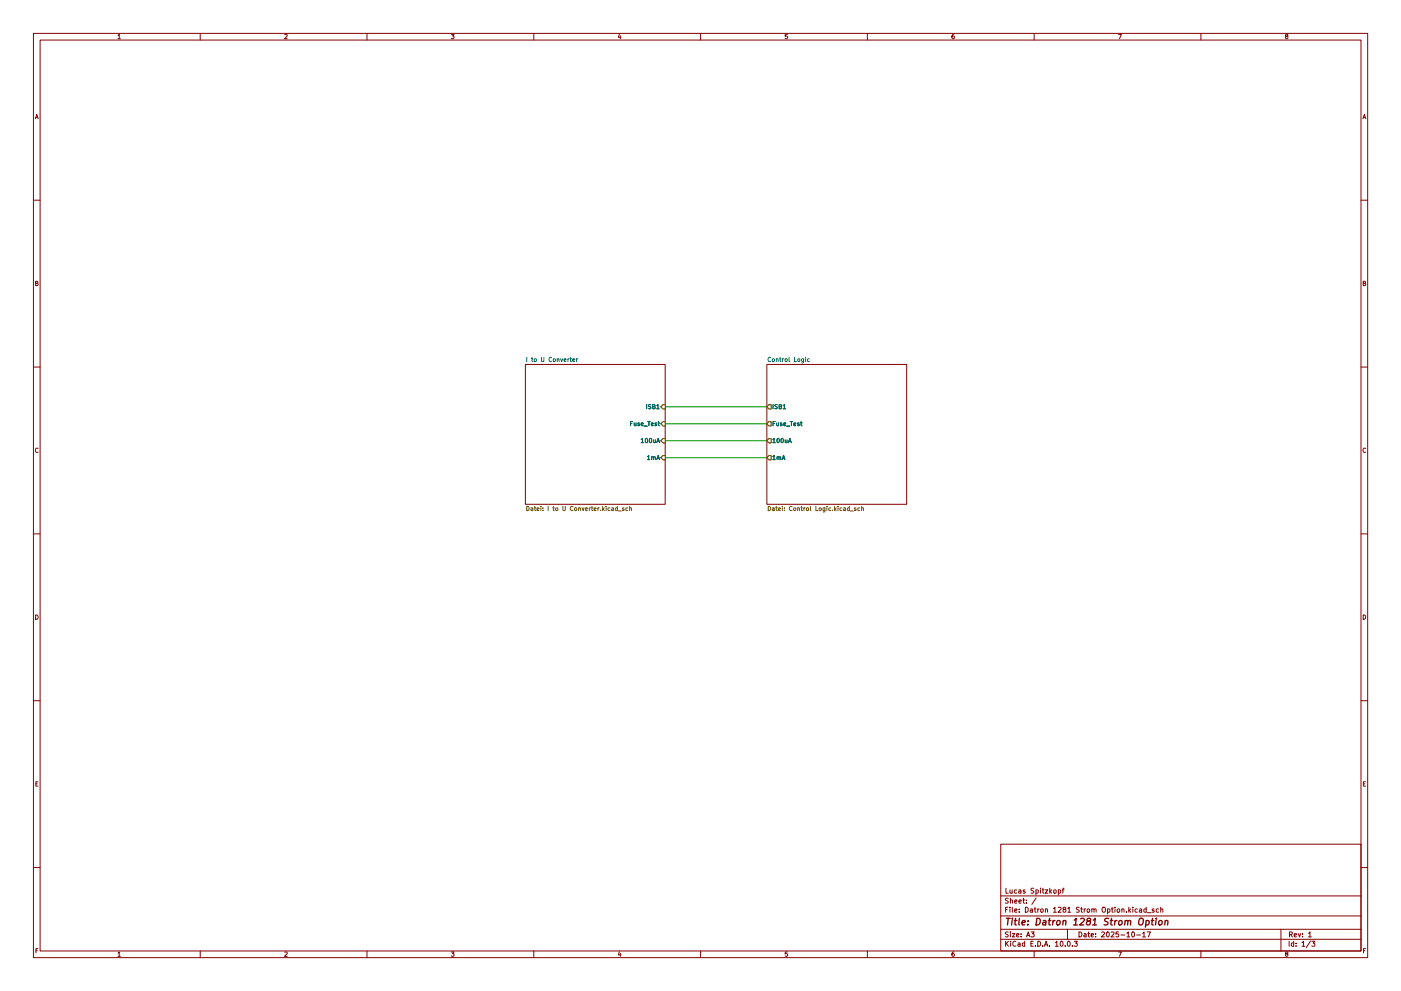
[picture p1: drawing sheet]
(kicad_sch
 (version 20250114)
 (generator "eeschema")
 (generator_version "9.0")
 (paper "A3")
 (title_block
  (title "Datron 1281 Strom Option")
  (date "2025-10-17")
  (rev "1")
  (company "Lucas Spitzkopf"))
 (lib_symbols)
 (wire
  (pts (xy 199.39 121.92) (xy 229.87 121.92))
  (stroke (width 0) (type default)))
 (wire
  (pts (xy 199.39 137.16) (xy 229.87 137.16))
  (stroke (width 0) (type default)))
 (wire
  (pts (xy 199.39 127) (xy 229.87 127))
  (stroke (width 0) (type default)))
 (wire
  (pts (xy 199.39 132.08) (xy 229.87 132.08))
  (stroke (width 0) (type default)))
 (sheet
  (at 229.87 109.22)
  (size 41.91 41.91)
  (exclude_from_sim no)
  (in_bom yes)
  (on_board yes)
  (dnp no)
  (fields_autoplaced yes)
  (stroke (width 0.1524) (type solid))
  (fill (color 0 0 0 0.0000))
  (property "Sheetname" "Control Logic" (at 229.87 108.5084 0) (effects (font (size 1.27 1.27)) (justify left bottom)))
  (property "Sheetfile" "Control Logic.kicad_sch" (at 229.87 151.7146 0) (effects (font (size 1.27 1.27)) (justify left top)))
  (pin "1mA" output (at 229.87 137.16 180) (effects (font (size 1.27 1.27)) (justify left)))
  (pin "ISB1" output (at 229.87 121.92 180) (effects (font (size 1.27 1.27)) (justify left)))
  (pin "100uA" output (at 229.87 132.08 180) (effects (font (size 1.27 1.27)) (justify left)))
  (pin "Fuse_Test" output (at 229.87 127 180) (effects (font (size 1.27 1.27)) (justify left))))
 (sheet
  (at 157.48 109.22)
  (size 41.91 41.91)
  (exclude_from_sim no)
  (in_bom yes)
  (on_board yes)
  (dnp no)
  (fields_autoplaced yes)
  (stroke (width 0.1524) (type solid))
  (fill (color 0 0 0 0.0000))
  (property "Sheetname" "I to U Converter" (at 157.48 108.5084 0) (effects (font (size 1.27 1.27)) (justify left bottom)))
  (property "Sheetfile" "I to U Converter.kicad_sch" (at 157.48 151.7146 0) (effects (font (size 1.27 1.27)) (justify left top)))
  (pin "ISB1" input (at 199.39 121.92 0) (effects (font (size 1.27 1.27)) (justify right)))
  (pin "Fuse_Test" input (at 199.39 127 0) (effects (font (size 1.27 1.27)) (justify right)))
  (pin "100uA" input (at 199.39 132.08 0) (effects (font (size 1.27 1.27)) (justify right)))
  (pin "1mA" input (at 199.39 137.16 0) (effects (font (size 1.27 1.27)) (justify right))))
 (sheet_instances
  (path ""
   (page "1")))
 (embedded_fonts no))
